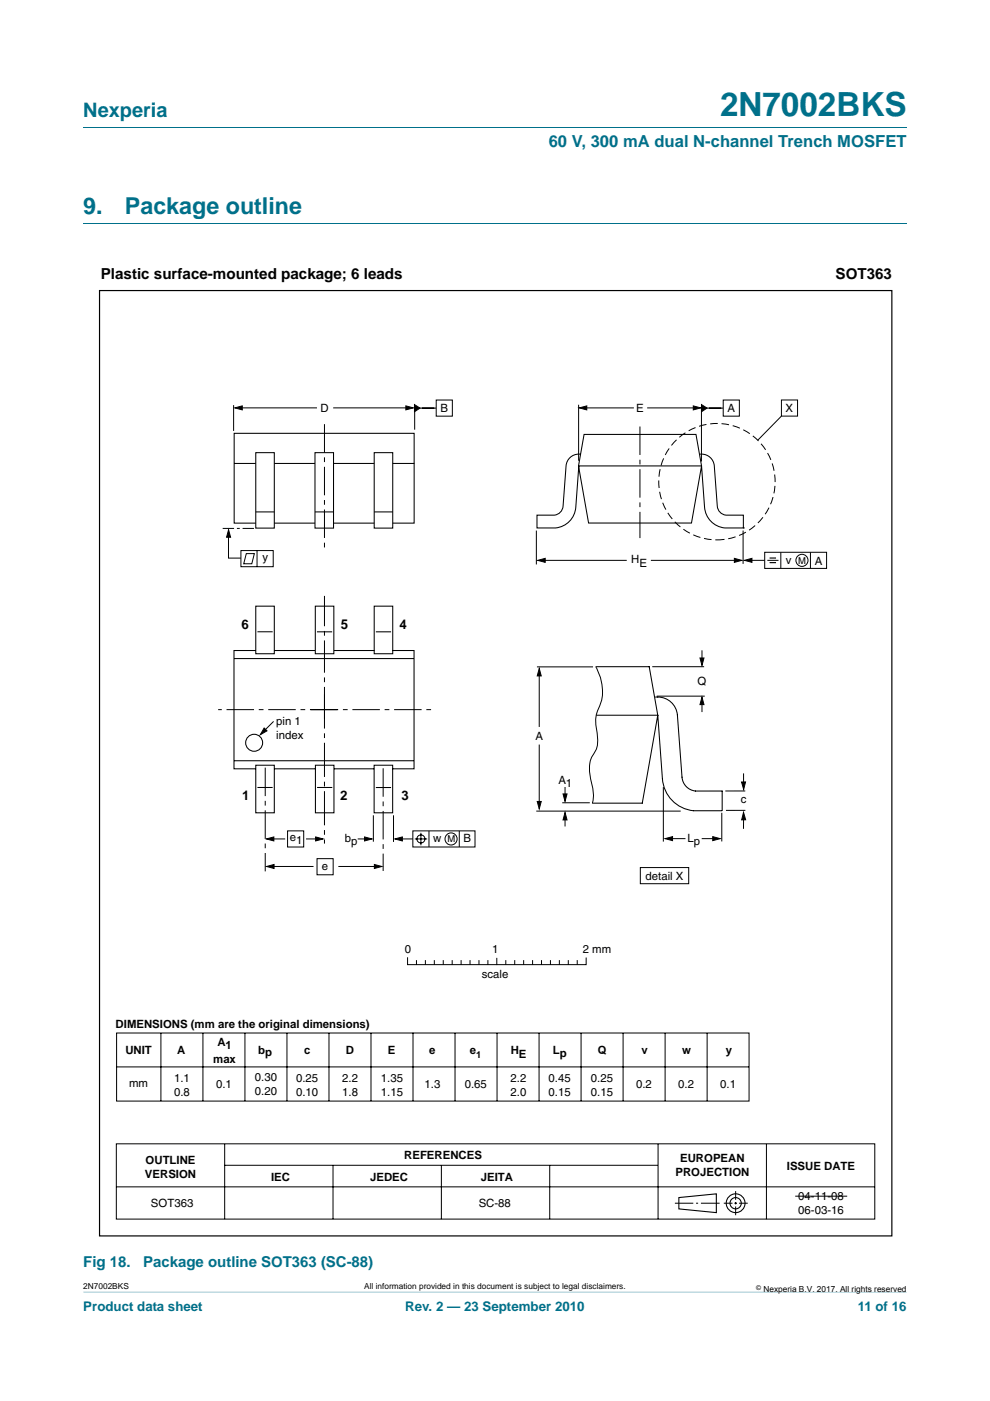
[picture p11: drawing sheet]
<svg xmlns="http://www.w3.org/2000/svg" width="210mm" height="297mm" viewBox="0 0 210 297" stroke-linecap="round" stroke-linejoin="round" font-family="sans-serif">
<path d="M17.7 273.9l174.6 .1z" fill="#00708a"/>
<path d="M17.7 27h174.6M17.7 47.4h174.6" fill="none" stroke="#00708a" stroke-width=".21"/>
<g fill="none" stroke="#000" stroke-width=".21">
<path d="M49.6 85.9v5.5M50.8 86.5h16.4M70.7 86.5h16.1M88 86v5.1M88.5 86.5h4M92.5 84.8h3.4v3.4h-3.4zM122.7 85.8v11.9M123.6 86.5h10.8M137.3 86.5h10.5M148.8 86.4v11.4M149.3 86.5h4.1M153.4 84.8h3.4v3.4h-3.4z"/>
<path d="M165.7 88.2l-5 5.2M165.7 84.8h3.5v3.4h-3.5zM48.5 112.8v5.5h2.6M51.1 116.7h6.9v3.5h-6.9zM52.2 117.4h1.7l-.5 2.1h-1.7zM54.5 116.7v3.5M113.8 112.5v7.2M114.9 118.8h18M138.1 118.8h18.2M157.6 112.5v7.1M158.8 118.8h3.4M162.2 117.1h13.1v3.4h-13.1z"/>
<path d="M162.8 118.8h2.3M165.6 117.1v3.4M171.9 117.1v3.4M148.9 137.9v2.4M58 153l-2.2 2.2M113.9 141.4h11.9M114.4 143v11.1M114.4 157.9v12.6M126.4 141.4a9.7 9.7 0 0 1 .2 9.6 6.4 6.4 0 0 0-.1 3.4 7.9 7.9 0 0 1-.2 4.8 6.3 6.3 0 0 0-1 6.2l.4 1.6a6.6 6.6 0 0 1 0 3.3M138.3 141.4h11M139.3 147.6h10.2M148.9 148.6v2.4"/>
<path d="M57.4 177.9h3.1M61 176.2h3.4v3.4h-3.4zM64.9 177.9h2.8M75.9 177.9h2.2M79.2 172.9v5.6M83.5 172.9v5.6M84.6 177.9h3M87.6 176.2h13.2v3.4h-13.2zM88 177.9h2.6M89.3 176.6v2.6M91 176.2v3.4M97.4 176.2v3.4"/>
<path d="M113.7 172h30.7M119.3 170.2h5.8M119.8 166.9v2.5M119.8 173.2v2M140.7 166.9v11.5M142 177.8h3.4M148.8 177.8h2.9M153.1 172.3v6.1M157.7 164v2.9M157.7 173.2v2.5M158.1 167.7h-4.3M158.1 171.8h-4.1"/>
<path d="M57.4 183.7h9.1M67.2 182.1h3.5v3.4h-3.5zM71.8 183.7h8.4M135.8 183.9h10.3v3.5h-10.3zM86.4 203.1v1.4h37.9v-1.4M88.3 203.7v.8M90.2 203.7v.8M92.1 203.7v.8M94 203.7v.8M95.9 203.7v.8M97.8 203.7v.8M99.7 203.7v.8"/>
<path d="M101.6 203.7v.8M103.5 203.7v.8M105.4 203.2v1.3M107.3 203.7v.8M109.2 203.7v.8M111.1 203.7v.8M113 203.7v.8M114.9 203.7v.8M116.7 203.7v.8M118.6 203.7v.8M120.5 203.7v.8M122.4 203.7v.8"/>
<path d="M24.7 242.5h160.8v16h-160.8zM24.7 251.6h160.8M47.7 242.5v16M47.7 247.1h91.8M70.6 247.1v11.4M93.6 247.1v11.4M116.6 247.1v11.4M139.6 242.5v16M143.1 255.1h3.9M147.6 255.1h.5M148.7 255.1h3.9M153.5 255.1h1.9"/>
<path d="M155.8 255.1h.5M156 252.5v1.9M156 254.8v.6M156 255.8v1.8M156.8 255.1h1.8M162.6 242.5v16"/>
<circle cx="170.1" cy="118.8" r="1.28"/>
<circle cx="89.3" cy="177.9" r=".86"/>
<circle cx="95.7" cy="177.9" r="1.28"/>
</g>
<g fill="none" stroke="#000" stroke-width=".23">
<path d="M144 253.9l7.9-.8v4l-7.9-.8z"/>
<circle cx="156" cy="255.1" r="1.99"/>
<circle cx="156" cy="255.1" r="1.2"/>
</g>
<g fill="#000" stroke="#000" stroke-width=".21">
<path d="M49.8 86.5l1.6-.4v.8zM86.1 86.1l1.6 .4-1.6 .4zM87.9 85.8l1.2 .7-1.2 .8zM122.9 86.5l1.6-.4v.8zM147 86.1l1.6 .4-1.6 .4zM148.8 85.8l1.2 .7-1.2 .8zM48.5 112.3l.4 1.6h-.8zM114 118.8l1.6-.4v.8zM155.8 118.4l1.5 .4-1.5 .4zM157.9 118.8l1.6-.4v.8zM148.5 139.5h.8l-.4 1.6zM56 154.4l.6 .6-1.4 .8z"/>
<path d="M114.4 141.7l.4 1.6h-.9zM148.9 147.8l.4 1.6h-.8zM56.5 177.9l1.6-.5v.9zM66.9 177.4l1.6 .5-1.6 .4zM77.3 177.4l1.6 .5-1.6 .4zM83.7 177.9l1.6-.5v.9zM113.9 169.9h.9l-.4 1.6zM119.8 172.3l.5 1.5h-.9zM119.4 168.3h.9l-.5 1.6zM141.1 177.8l1.5-.4v.8zM151.2 177.4l1.6 .4-1.6 .4zM157.7 172.2l.5 1.6h-.9z"/>
<path d="M157.3 165.8h.8l-.4 1.6zM56.5 183.7l1.6-.4v.8zM79.4 183.3l1.6 .4-1.6 .4z"/>
</g>
<path d="M65.9 150.5h25.6M71.6 150.5h-25.3" fill="none" stroke="#000" stroke-width=".21" stroke-dasharray="5.8 1 1 1" stroke-linecap="butt"/>
<path d="M68.8 152.5v-26.2" fill="none" stroke="#000" stroke-width=".21" stroke-dasharray="6.8 1 1 1" stroke-linecap="butt"/>
<path d="M68.8 147.2v31.7" fill="none" stroke="#000" stroke-width=".21" stroke-dasharray="7.2 1 1 1" stroke-linecap="butt"/>
<path d="M163.2 118.3h1.4M163.2 119.3h1.4" fill="none" stroke="#000" stroke-width=".24"/>
<path d="M53.9 112h-6.8" fill="none" stroke="#000" stroke-width=".21" stroke-dasharray="2.4 .6 .6 .6" stroke-linecap="butt"/>
<path d="M21.1 61.6h168.1v200.4h-168.1z" fill="none" stroke="#000" stroke-width=".25"/>
<g fill="none" stroke="#000" stroke-width=".22">
<path d="M49.7 91.9h38.1v19h-38.1zM49.7 98.3h38.1M49.7 139.6h38M54.2 137.9h-4.6v25.1h4.6M54.2 128.5h4v10.1h-4zM54.6 133.9h3.2M58.1 137.9h8.7M66.9 128.5h3.9v10.1h-3.9zM67.2 134h3.3M70.9 137.9h8.5M79.4 128.5h3.9v10.1h-3.9zM79.7 134h3.2"/>
<path d="M83.3 137.9h4.5v25.1h-4.5M49.7 161.3h38M54.2 162.2h4v10.1h-4zM54.6 167h3.2M58.2 163h8.7M66.9 162.2h3.9v10.1h-3.9zM67.3 167h3.2M70.9 163h8.5M79.4 162.2h3.9v10.1h-3.9zM79.7 167h3.2"/>
</g>
<circle cx="152.1" cy="102.1" r="12.3" fill="none" stroke="#000" stroke-width=".21" stroke-dasharray="1.6 .8" stroke-linecap="butt"/>
<path d="M135.7 90.4v23.7M56.3 162.8v21.9M81.3 162.9v21.8" fill="none" stroke="#000" stroke-width=".21" stroke-dasharray="6 1 1 1" stroke-linecap="butt"/>
<path d="M79.4 96h3.9v16h-3.9z" fill="#fff" stroke="#000" stroke-width=".22"/>
<path d="M79.4 108.5h3.9" fill="none" stroke="#000" stroke-width=".22"/>
<path d="M66.8 96h3.9v16h-3.9z" fill="#fff" stroke="#000" stroke-width=".22"/>
<path d="M66.8 108.5h3.9" fill="none" stroke="#000" stroke-width=".22"/>
<path d="M54.2 96h4v16h-4z" fill="#fff" stroke="#000" stroke-width=".22"/>
<g fill="none" stroke="#000" stroke-width=".22">
<path d="M123.1 96.3a2.73 2.73 0 0 0-3 2.4l-.7 8.6a2.07 2.07 0 0 1-1.8 1.9h-3.7v2.7h3.9a4.8 4.8 0 0 0 4.3-4.4l.7-8.7M123.9 92.1h23.7l1.2 6.7-2.1 12.1h-21.9l-2.1-12.1zM148.5 96.3a2.73 2.73 0 0 1 3 2.4l.6 8.6a2.07 2.07 0 0 0 1.9 1.9h3.7v2.7h-4a4.8 4.8 0 0 1-4.3-4.4l-.6-8.7h-26.1M54.2 108.5h4M157.7 111.9h.1M126.4 141.4h11.3l1.8 10.2M126.5 151.6h13M139 147.8a4.2 4.2 0 0 1 4.7 3.8l1 13.2a3.2 3.2 0 0 0 2.8 2.9h5.7v4.1M139.5 151.6l1 13.5a7.3 7.3 0 0 0 6.6 6.8h6M139.5 151.6l-3.3 18.7h-10.5"/>
<circle cx="53.9" cy="157.5" r="1.8"/>
</g>
<path d="M68.8 89.9v26.9" fill="none" stroke="#000" stroke-width=".21" stroke-dasharray="6 1 1 1" stroke-linecap="butt"/>
<g fill="none" stroke="#000" stroke-width=".21">
<path d="M24.7 219h134.2v14.5h-134.2zM34.1 219v14.4M43 219v14.4M52 219v14.4M60.9 219v14.4M69.8 219v14.4M78.7 219v14.4M87.6 219v14.4M96.5 219v14.4M105.4 219v14.4M114.3 219v14.4M123.2 219v14.4"/>
<path d="M132.2 219v14.4M141.1 219v14.4M150 219v14.4M24.8 226.2h134.1M168.7 253.6h11"/>
</g>
<text font-size="7" fill="#00708a" x="152.7" y="24.6">2N7002BKS</text>
<g font-size="4.9" fill="#00708a">
<text x="17.7" y="45.4">9.</text>
<text x="26.5" y="45.4">Package outline</text>
</g>
<text font-size="4.2" fill="#00708a" x="17.7" y="24.9">Nexperia</text>
<text font-size="3.5" fill="#00708a" x="116.4" y="31.1">60 V, 300 mA dual N-channel Trench MOSFET</text>
<g font-size="3.2">
<text x="21.4" y="59.3">Plastic surface-mounted package; 6 leads</text>
<text x="177.2" y="59.3">SOT363</text>
</g>
<g font-size="3.2" fill="#00708a">
<text x="17.7" y="268.6">Fig 18.</text>
<text x="30.4" y="268.6">Package outline SOT363 (SC-88)</text>
</g>
<g font-size="2.8">
<text x="51.2" y="133.5">6</text>
<text x="72.3" y="133.5">5</text>
<text x="84.8" y="133.5">4</text>
<text x="51.4" y="169.7">1</text>
<text x="72.1" y="169.7">2</text>
<text x="85.2" y="169.7">3</text>
</g>
<g font-size="2.8" fill="#00708a">
<text x="17.7" y="277.9">Product data sheet</text>
<text x="86" y="277.9">Rev. 2 — 23 September 2010</text>
<text x="181.9" y="277.9">11 of 16</text>
</g>
<g font-size="2.4">
<text x="68" y="87.3">D</text>
<text x="93.4" y="87.4">B</text>
<text x="135" y="87.4">E</text>
<text x="154.3" y="87.4">A</text>
<text x="166.6" y="87.4">X</text>
<text x="55.7" y="119">y</text>
<text x="133.9" y="119.4">H</text>
<text x="166.7" y="119.5">v</text>
<text x="172.8" y="119.7">A</text>
<text x="135.6" y="120.2">E</text>
<text x="147.9" y="145.2">Q</text>
<text x="58.6" y="153.6">pin 1</text>
<text x="58.6" y="156.6">index</text>
<text x="113.6" y="156.9">A</text>
<text x="118.4" y="166.3">A</text>
<text x="120" y="166.9">1</text>
<text x="157.1" y="170.3">c</text>
<text x="61.5" y="178.3">e</text>
<text x="62.8" y="178.9">1</text>
<text x="73.1" y="178.5">b</text>
<text x="74.5" y="179.1">p</text>
<text x="91.9" y="178.6">w</text>
<text x="98.3" y="178.6">B</text>
<text x="145.8" y="178.5">L</text>
<text x="147.2" y="179.1">p</text>
<text x="68.3" y="184.4">e</text>
<text x="136.9" y="186.5">detail X</text>
<text x="85.9" y="202">0</text>
<text x="104.4" y="202">1</text>
<text x="123.6" y="202">2 mm</text>
<text x="102.2" y="207.3">scale</text>
<text x="24.5" y="217.9">DIMENSIONS (mm are the original dimensions)</text>
<text x="46.1" y="221.8">A1</text>
<text x="26.6" y="223.5">UNIT</text>
<text x="37.6" y="223.5">A</text>
<text x="45.2" y="225.3">max</text>
<text x="54.8" y="223.5">bp</text>
<text x="64.5" y="223.5">c</text>
<text x="73.3" y="223.5">D</text>
<text x="82.3" y="223.5">E</text>
<text x="91" y="223.5">e</text>
<text x="99.7" y="223.5">e</text>
<text x="108.3" y="223.5">H</text>
<text x="110.1" y="224.3">E</text>
<text x="117.3" y="223.5">Lp</text>
<text x="126.8" y="223.5">Q</text>
<text x="136" y="223.5">v</text>
<text x="144.7" y="223.5">w</text>
<text x="153.9" y="223.5">y</text>
<text x="27.4" y="230.5">mm</text>
<text x="36.9" y="229.4">1.1</text>
<text x="36.9" y="232.3">0.8</text>
<text x="45.8" y="230.7">0.1</text>
<text x="54.1" y="229.2">0.30</text>
<text x="54.1" y="232.2">0.20</text>
<text x="62.8" y="229.3">0.25</text>
<text x="62.8" y="232.3">0.10</text>
<text x="72.6" y="229.3">2.2</text>
<text x="72.6" y="232.3">1.8</text>
<text x="80.8" y="229.3">1.35</text>
<text x="80.8" y="232.3">1.15</text>
<text x="90.1" y="230.7">1.3</text>
<text x="98.6" y="230.7">0.65</text>
<text x="108.3" y="229.3">2.2</text>
<text x="108.3" y="232.3">2.0</text>
<text x="116.3" y="229.3">0.45</text>
<text x="116.3" y="232.3">0.15</text>
<text x="125.3" y="229.3">0.25</text>
<text x="125.3" y="232.3">0.15</text>
<text x="134.9" y="230.7">0.2</text>
<text x="143.9" y="230.7">0.2</text>
<text x="152.8" y="230.7">0.1</text>
<text x="85.7" y="245.8">REFERENCES</text>
<text x="30.8" y="249.7">VERSION</text>
<text x="30.9" y="246.7">OUTLINE</text>
<text x="57.5" y="250.3">IEC</text>
<text x="78.5" y="250.3">JEDEC</text>
<text x="102" y="250.3">JEITA</text>
<text x="143.3" y="249.4">PROJECTION</text>
<text x="144.3" y="246.5">EUROPEAN</text>
<text x="166.9" y="248">ISSUE DATE</text>
<text x="32" y="255.9">SOT363</text>
<text x="101.5" y="255.9">SC-88</text>
<text x="169.3" y="254.4">04-11-08</text>
<text x="169.3" y="257.4">06-03-16</text>
</g>
<g font-size="2">
<text x="169.3" y="119.5">M</text>
<text x="94.9" y="178.6">M</text>
<text x="101" y="224.3">1</text>
</g>
<g font-size="1.8">
<text x="17.7" y="273.3">2N7002BKS</text>
<text x="77.2" y="273.3">All information provided in this document is subject to legal disclaimers.</text>
<text x="161.9" y="273.9">Nexperia B.V. 2017. All rights reserved</text>
</g>
<text font-size="1.4" x="160.4" y="273.4">©</text>
</svg>
